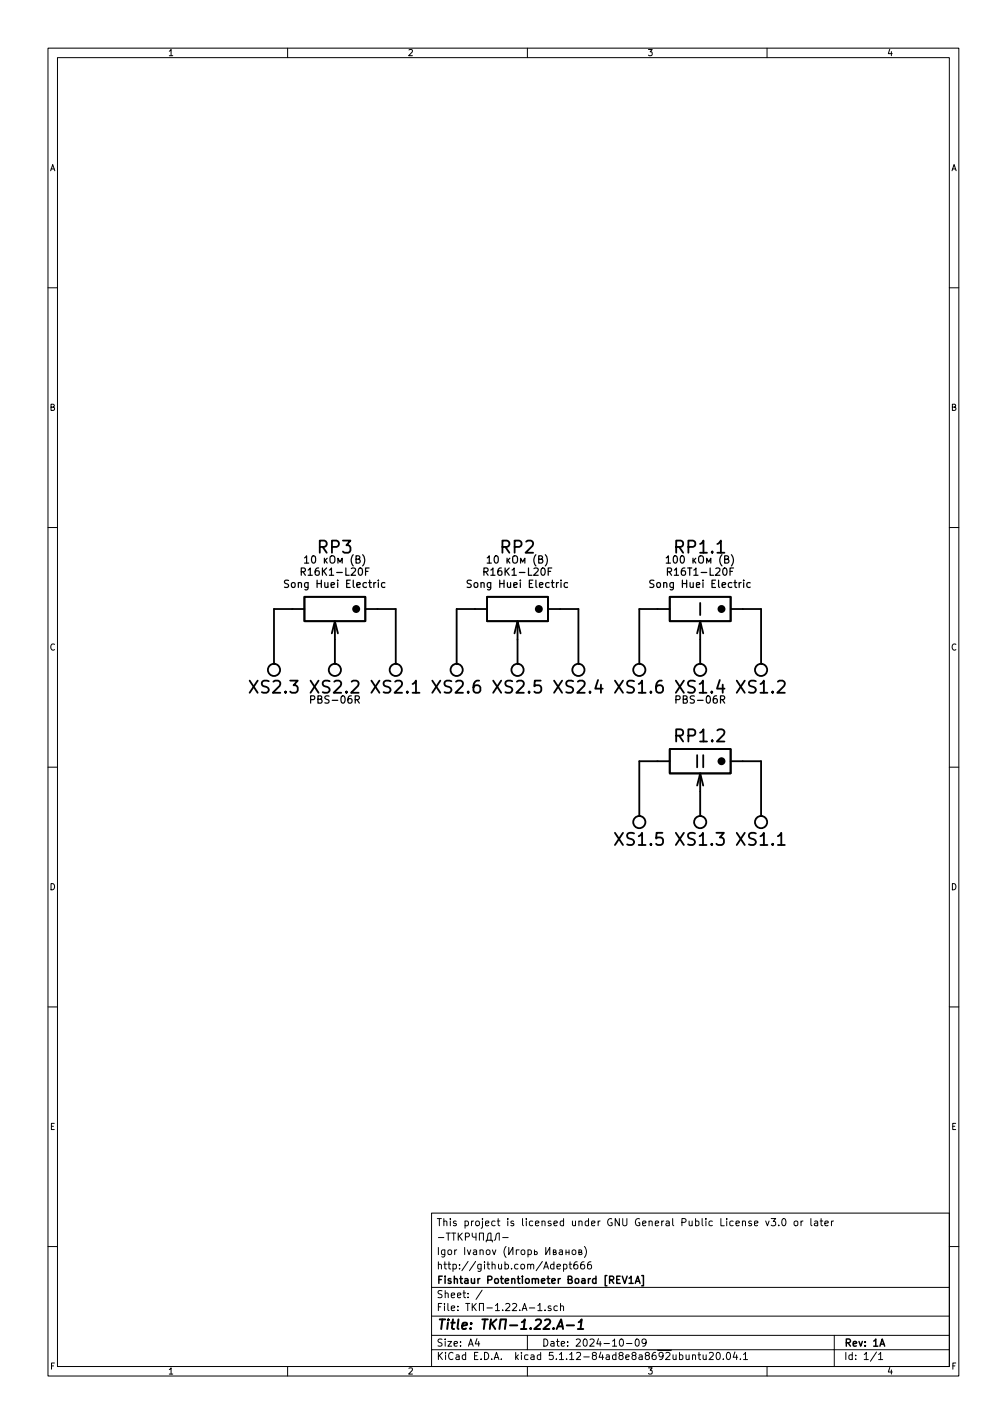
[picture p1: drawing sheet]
EESchema Schematic File Version 4
EELAYER 30 0
EELAYER END
$Descr A4 8268 11693 portrait
encoding utf-8
Sheet 1 1
Title "ТКП-1.22.A-1"
Date "2024-10-09"
Rev "1A"
Comp "Fishtaur Potentiometer Board [REV1A]"
Comment1 "http://github.com/Adept666"
Comment2 "Igor Ivanov (Игорь Иванов)"
Comment3 "-ТТКРЧПДЛ-"
Comment4 "This project is licensed under GNU General Public License v3.0 or later"
$EndDescr
$Comp
L KCL:RESISTOR_VARIABLE RP2
U 1 1
P 4250 5000
F 0 "RP2" H 4250 4500 100 0000 C CNN
F 1 "RP2: B10K" H 4250 5000 100 0001 C CNN
F 2 "KCL-TH-SL:RP-PDB181-K-20-P" H 4250 5000 60  0001 C CNN
F 3 "" H 4250 5000 60  0001 C CNN
F 4 "10 кОм (B)" H 4250 4600 60  0000 C CNN "Resistance"
F 5 "R16K1-L20F" H 4250 4700 60  0000 C CNN "Product"
F 6 "Song Huei Electric" H 4250 4800 60  0000 C CNN "Manufacturer"
	1    4250 5000
	-1   0    0    1   
$EndComp
$Comp
L KCL:JUNCTION_DISMOUNTABLE_6U XS1
U 1 1
P 6250 6750
F 0 "XS1" H 6250 6900 100 0000 C CNN
F 1 "PBS-06R" H 6250 6750 100 0001 C CNN
F 2 "KCL-TH-SL:CON-PBS-06R" H 6250 6750 60  0001 C CNN
F 3 "" H 6250 6750 60  0001 C CNN
	1    6250 6750
	-1   0    0    1   
$EndComp
$Comp
L KCL:JUNCTION_DISMOUNTABLE_6U XS1
U 2 1
P 6250 5500
F 0 "XS1" H 6250 5650 100 0000 C CNN
F 1 "PBS-06R" H 6250 5500 100 0001 C CNN
F 2 "KCL-TH-SL:CON-PBS-06R" H 6250 5500 60  0001 C CNN
F 3 "" H 6250 5500 60  0001 C CNN
	2    6250 5500
	-1   0    0    1   
$EndComp
Wire Wire Line
	3900 5000 3750 5000
Wire Wire Line
	3750 5000 3750 5450
Wire Wire Line
	4600 5000 4750 5000
Wire Wire Line
	4750 5000 4750 5450
$Comp
L KCL:RESISTOR_VARIABLE RP3
U 1 1
P 2750 5000
F 0 "RP3" H 2750 4500 100 0000 C CNN
F 1 "RP3: B10K" H 2750 5000 100 0001 C CNN
F 2 "KCL-TH-SL:RP-PDB181-K-20-P" H 2750 5000 60  0001 C CNN
F 3 "" H 2750 5000 60  0001 C CNN
F 4 "10 кОм (B)" H 2750 4600 60  0000 C CNN "Resistance"
F 5 "R16K1-L20F" H 2750 4700 60  0000 C CNN "Product"
F 6 "Song Huei Electric" H 2750 4800 60  0000 C CNN "Manufacturer"
	1    2750 5000
	-1   0    0    1   
$EndComp
Wire Wire Line
	2750 5250 2750 5450
Wire Wire Line
	2400 5000 2250 5000
Wire Wire Line
	2250 5000 2250 5450
Wire Wire Line
	3100 5000 3250 5000
Wire Wire Line
	3250 5000 3250 5450
$Comp
L KCL:JUNCTION_DISMOUNTABLE_6U XS1
U 5 1
P 5250 6750
F 0 "XS1" H 5250 6900 100 0000 C CNN
F 1 "PBS-06R" H 5250 6750 100 0001 C CNN
F 2 "KCL-TH-SL:CON-PBS-06R" H 5250 6750 60  0001 C CNN
F 3 "" H 5250 6750 60  0001 C CNN
	5    5250 6750
	-1   0    0    1   
$EndComp
$Comp
L KCL:JUNCTION_DISMOUNTABLE_6U XS1
U 4 1
P 5750 5500
F 0 "XS1" H 5750 5650 100 0000 C CNN
F 1 "PBS-06R" H 5750 5500 100 0001 C CNN
F 2 "KCL-TH-SL:CON-PBS-06R" H 5750 5500 60  0001 C CNN
F 3 "" H 5750 5500 60  0001 C CNN
F 4 "PBS-06R" H 5750 5750 60  0000 C CNN "Product"
	4    5750 5500
	-1   0    0    1   
$EndComp
$Comp
L KCL:JUNCTION_DISMOUNTABLE_6U XS1
U 3 1
P 5750 6750
F 0 "XS1" H 5750 6900 100 0000 C CNN
F 1 "PBS-06R" H 5750 6750 100 0001 C CNN
F 2 "KCL-TH-SL:CON-PBS-06R" H 5750 6750 60  0001 C CNN
F 3 "" H 5750 6750 60  0001 C CNN
	3    5750 6750
	-1   0    0    1   
$EndComp
Wire Wire Line
	5750 5250 5750 5450
Wire Wire Line
	5400 5000 5250 5000
Wire Wire Line
	5250 5000 5250 5450
Wire Wire Line
	6100 5000 6250 5000
Wire Wire Line
	6250 5000 6250 5450
Wire Wire Line
	4250 5250 4250 5450
$Comp
L KCL:JUNCTION_DISMOUNTABLE_6U XS2
U 4 1
P 4750 5500
F 0 "XS2" H 4750 5650 100 0000 C CNN
F 1 "PBS-06R" H 4750 5500 100 0001 C CNN
F 2 "KCL-TH-SL:CON-PBS-06R" H 4750 5500 60  0001 C CNN
F 3 "" H 4750 5500 60  0001 C CNN
	4    4750 5500
	-1   0    0    1   
$EndComp
$Comp
L KCL:JUNCTION_DISMOUNTABLE_6U XS2
U 3 1
P 2250 5500
F 0 "XS2" H 2250 5650 100 0000 C CNN
F 1 "PBS-06R" H 2250 5500 100 0001 C CNN
F 2 "KCL-TH-SL:CON-PBS-06R" H 2250 5500 60  0001 C CNN
F 3 "" H 2250 5500 60  0001 C CNN
	3    2250 5500
	-1   0    0    1   
$EndComp
$Comp
L KCL:JUNCTION_DISMOUNTABLE_6U XS2
U 2 1
P 2750 5500
F 0 "XS2" H 2750 5650 100 0000 C CNN
F 1 "PBS-06R" H 2750 5500 100 0001 C CNN
F 2 "KCL-TH-SL:CON-PBS-06R" H 2750 5500 60  0001 C CNN
F 3 "" H 2750 5500 60  0001 C CNN
F 4 "PBS-06R" H 2750 5750 60  0000 C CNN "Product"
	2    2750 5500
	-1   0    0    1   
$EndComp
$Comp
L KCL:JUNCTION_DISMOUNTABLE_6U XS2
U 5 1
P 4250 5500
F 0 "XS2" H 4250 5650 100 0000 C CNN
F 1 "PBS-06R" H 4250 5500 100 0001 C CNN
F 2 "KCL-TH-SL:CON-PBS-06R" H 4250 5500 60  0001 C CNN
F 3 "" H 4250 5500 60  0001 C CNN
	5    4250 5500
	-1   0    0    1   
$EndComp
$Comp
L KCL:JUNCTION_DISMOUNTABLE_6U XS2
U 1 1
P 3250 5500
F 0 "XS2" H 3250 5650 100 0000 C CNN
F 1 "PBS-06R" H 3250 5500 100 0001 C CNN
F 2 "KCL-TH-SL:CON-PBS-06R" H 3250 5500 60  0001 C CNN
F 3 "" H 3250 5500 60  0001 C CNN
	1    3250 5500
	-1   0    0    1   
$EndComp
$Comp
L KCL:JUNCTION_DISMOUNTABLE_6U XS2
U 6 1
P 3750 5500
F 0 "XS2" H 3750 5650 100 0000 C CNN
F 1 "PBS-06R" H 3750 5500 100 0001 C CNN
F 2 "KCL-TH-SL:CON-PBS-06R" H 3750 5500 60  0001 C CNN
F 3 "" H 3750 5500 60  0001 C CNN
	6    3750 5500
	-1   0    0    1   
$EndComp
$Comp
L KCL:JUNCTION_DISMOUNTABLE_6U XS1
U 6 1
P 5250 5500
F 0 "XS1" H 5250 5650 100 0000 C CNN
F 1 "PBS-06R" H 5250 5500 100 0001 C CNN
F 2 "KCL-TH-SL:CON-PBS-06R" H 5250 5500 60  0001 C CNN
F 3 "" H 5250 5500 60  0001 C CNN
	6    5250 5500
	-1   0    0    1   
$EndComp
Wire Wire Line
	5750 6500 5750 6700
Wire Wire Line
	5250 6250 5250 6700
Wire Wire Line
	6250 6250 6250 6700
Wire Wire Line
	5400 6250 5250 6250
Wire Wire Line
	6100 6250 6250 6250
$Comp
L KCL:RESISTOR_VARIABLE_DUAL RP1
U 1 1
P 5750 5000
F 0 "RP1" H 5750 4500 100 0000 C CNN
F 1 "RP1: B100K" H 5750 5000 100 0001 C CNN
F 2 "KCL-TH-SL:RP-PDB182-K-20-P" H 5750 5000 60  0001 C CNN
F 3 "" H 5750 5000 60  0001 C CNN
F 4 "100 кОм (B)" H 5750 4600 60  0000 C CNN "Resistance"
F 5 "R16T1-L20F" H 5750 4700 60  0000 C CNN "Product"
F 6 "Song Huei Electric" H 5750 4800 60  0000 C CNN "Manufacturer"
	1    5750 5000
	-1   0    0    1   
$EndComp
$Comp
L KCL:RESISTOR_VARIABLE_DUAL RP1
U 2 1
P 5750 6250
F 0 "RP1" H 5750 6050 100 0000 C CNN
F 1 "RP1: B100K" H 5750 6250 100 0001 C CNN
F 2 "KCL-TH-SL:RP-PDB182-K-20-P" H 5750 6250 60  0001 C CNN
F 3 "" H 5750 6250 60  0001 C CNN
	2    5750 6250
	-1   0    0    1   
$EndComp
$EndSCHEMATC
